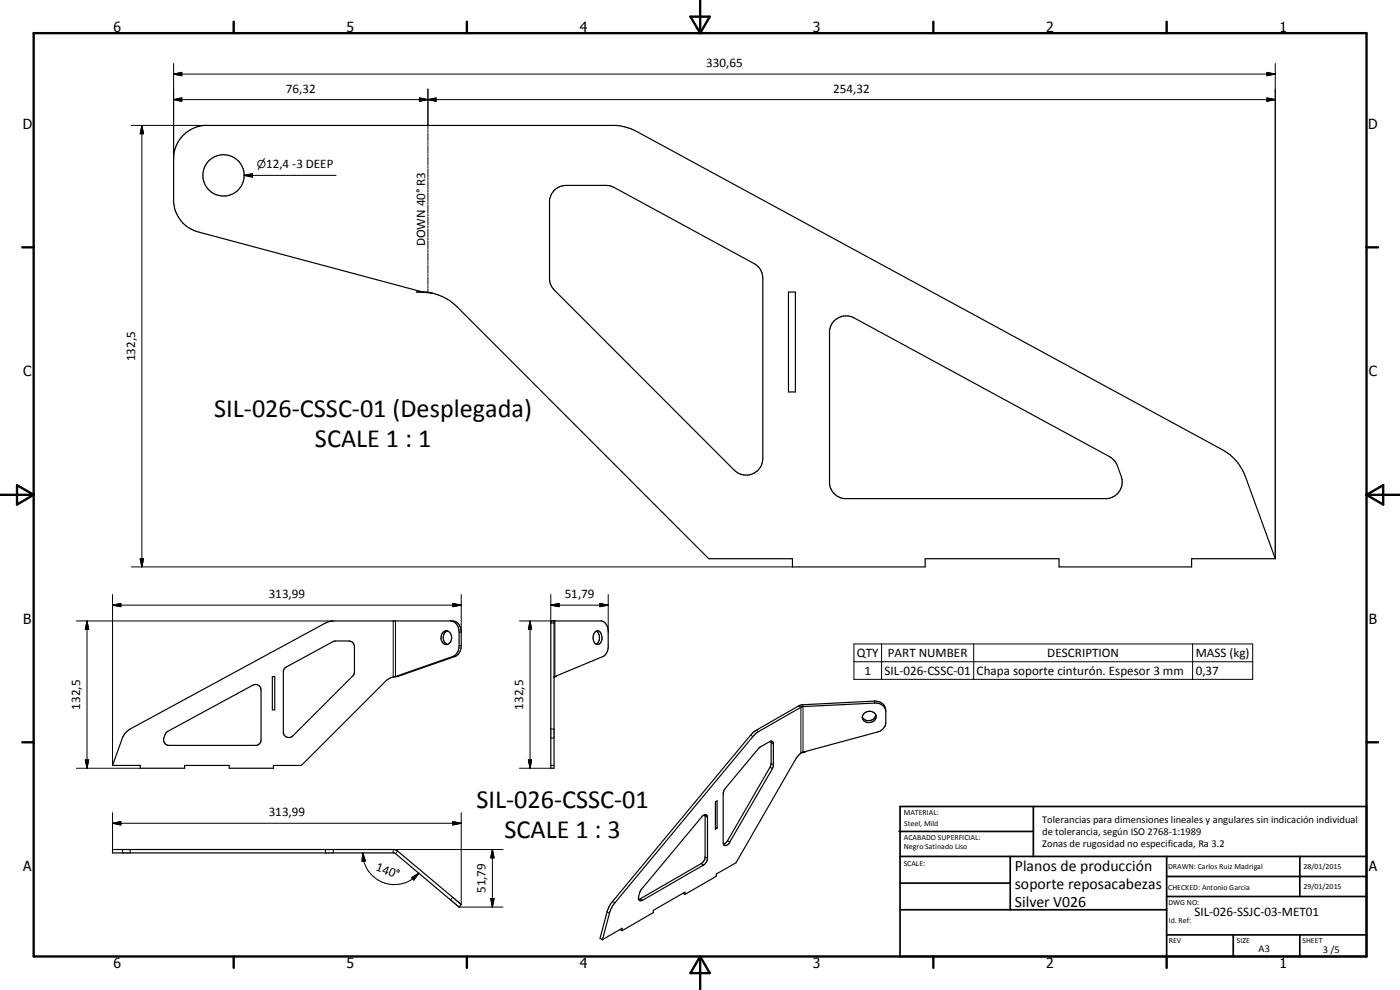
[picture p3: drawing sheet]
<svg xmlns="http://www.w3.org/2000/svg" width="420mm" height="297mm" viewBox="0 0 420 297" stroke-linecap="round" stroke-linejoin="round" font-family="sans-serif">
<g fill="none" stroke="#000" stroke-width=".35">
<path d="M166.6 56.9l1.3-.9 2-.4h12l1.9 .4 42.5 23.1a4.8 4.8 0 0 1 2.6 4.4v54a5 5 0 0 1-3.1 4.7 5 5 0 0 1-5.4-1.1l-54.6-54.8-.9-2.3v-23.9l.7-2zM125 87.6a12 12 0 0 1 4.9 .4M125.9 87.6l4 .4M126.9 87.6l-67.4-18a9.9 9.9 0 0 1-7.4-8.9v-13.8a10.1 10.1 0 0 1 9.2-9.3h123.6l3.6 .8 2.6 1.1 175.7 95.4a14.7 14.7 0 0 1 6.9 8.1l9 24.6h-25.1v2.5h-39.8v-2.5h-40.1v2.5h-39.9v-2.5h-25.1l-75.6-75.6a15 15 0 0 0-7.2-4M236.6 87.6h2.1v30h-2.1zM250.3 96.3a5 5 0 0 1 6-.9l76.7 41.6 1.6 1.3 .5 .9a15.8 15.8 0 0 1 1.7 5.3 5 5 0 0 1-4.5 5.1h-78.9a5.1 5.1 0 0 1-4.4-4.4v-46a4.9 4.9 0 0 1 1.3-2.9zM133 189.7a1.59 1.59 0 0 1 1.8-.1 1.59 1.59 0 0 1 .7 1.7 1.59 1.59 0 0 1-.7 1.8 1.59 1.59 0 0 1-1.9-.3 2.44 2.44 0 0 1 .1-3.1zM134.3 189.3a2.24 2.24 0 0 0-1.3 2 2.24 2.24 0 0 0 1.3 2M135.2 186.3a3 3 0 0 1 2.6 3.4v4.1a3.3 3.3 0 0 1-1.9 3.2l-17.2 6h.6l17.3-6a3.4 3.4 0 0 0 1.8-3.2v-4.1a3 3 0 0 0-2.5-3.4h-35.9l-1.9 .4-59 32-1.3 1-.9 1.3-3.1 8.7h8.3v.8h13.3v-.8h13.4v.8h13.3v-.8h8.4l25.5-25.6a4.4 4.4 0 0 1 2.7-1.1h.2M166.3 186.3v44.2h-1v-44.2h15.1a2.84 2.84 0 0 1 2.1 2.9v5a3 3 0 0 1-1.5 2.8l-14.5 6h.5M178.7 189.5a1.21 1.21 0 0 1 1.8 1 1.88 1.88 0 0 1-1.5 2.8 2.56 2.56 0 0 1-.3-3.8zM179 189.4a2.53 2.53 0 0 1 0 3.9"/>
<path d="M49.9 219.8l26-14.2a1.65 1.65 0 0 1 2.4 1.5v14.9a1.7 1.7 0 0 1-1.3 1.6h-26.6a1.72 1.72 0 0 1-1.2-2.2zM81.7 203h.8v10h-.8zM85.4 200.5l14.7-8.1 4.6-.1a1.65 1.65 0 0 1 1.7 1.7v7.6l-.3 1-18.4 18.4a1.73 1.73 0 0 1-2.7-1v-18.7zM166.7 203l-.4 .1M259.1 214.3a2.09 2.09 0 0 1 2.2-.9 2.09 2.09 0 0 1 1.6 1.8 2.05 2.05 0 0 1-2.2 1.7 2.05 2.05 0 0 1-1.8-2zM262.8 214.5a2.22 2.22 0 0 1-1.8 1.7 2.22 2.22 0 0 1-2.2-1.1M265.8 213.1v3.7a3.1 3.1 0 0 1-2.4 2.8l-22.4 6.1M265.8 213.1a3 3 0 0 0-3.3-2.2l-21.9 1.2-13.7 7.9-42.7 51.3-1.2 2.2-2.2 8.4M265.8 213.1a3.1 3.1 0 0 0-3.4-2.7l-22.2 1.2-14.3 8.3-42.7 51.4-.9 1.8-2.2 8.4 .7 .4M165.3 229.7h1M231.3 222.4l.5 .1 .3 .5v6.7l-.3 .9-12.8 22a1.35 1.35 0 0 1-1.8 .9l-.1-.2M231.3 222.4l.1 6.9-.2 .7-12.9 22.3-.5 .7-.7 .3"/>
<path d="M231.3 222.4l-3.6 2.1-10.4 12.6-.3 1 .1 15.2M241 225.7l-.6 .2-1.5 1.7-18 31.3-5.9 3.4v.6l-9.4 5.5M241.5 225.6h.1M241.6 225.6l-.6 .1M33.8 254.9h84.6l.9 .5 19.1 16-.6 .8-19.5-16.3h-84.5zM210.8 244.9a.83 .83 0 0 1 .9-.5 .83 .83 0 0 1 .6 .9v12.2l-.6 1.5-18.9 11.1-.7 .2-.5-.8 .7-2.4zM211.5 244.5l.1 12.8-.6 1.3-19.3 11.3M214.7 248.2l.5 .3M214.7 240.6l.5-.3v8.2l-.5 .3zM186.1 278.9l.6 .3M186.7 279.2v-.7l-5.9 3.4M205 268l.6 .4"/>
<path d="M205.6 268.4v-.7l-9.5 5.4v.7l-9.4 5.4"/>
<circle cx="67.1" cy="52.6" r="6.2"/>
</g>
<g fill="none" stroke="#000" stroke-width=".3">
<path d="M52.1 19v28.6M382.7 19v148.6M39.4 37.6h22.7M42.6 37.6l.5 2.5h-1zM42.6 37.6v132.5M52.1 29.9l2.5-.5v1zM52.1 22.2l2.5-.5v1zM52.1 29.9h330.6M52.1 22.2h330.6M125.9 29.4l2.5 .5-2.5 .5zM128.4 29.9l2.5-.5v1zM128.4 26.7v12.1"/>
<path d="M128.4 39.1v.6M380.2 29.4l2.5 .5-2.5 .5zM380.2 21.7l2.5 .5-2.5 .5zM73.3 52.6l2.5-.5v1zM73.3 52.6h27.6M128.4 40v2.4M128.4 42.7v.6M128.4 43.6v2.4M128.4 46.3v.6M128.4 47.2v2.4M128.4 49.9v.6M128.4 50.8v2.4"/>
<path d="M128.4 53.5v.6M128.4 54.4v2.4M128.4 57v.7M128.4 58v2.3M128.4 60.6v.6M128.4 61.5v2.4M128.4 64.2v.6M128.4 65.1v2.4M128.4 67.8v.6M128.4 68.7v2.4M128.4 71.4v.6M128.4 72.3v2.4"/>
<path d="M128.4 75v.6M128.4 75.9v2.3M128.4 78.5v.7M128.4 79.5v2.3M128.4 82.1v.6M128.4 83.1v2.3M128.4 85.7v.6M128.4 86.6v1.2M33.8 178.4v51.3M39.4 170.1h198.4M42.1 167.6h1l-.5 2.5zM138.4 178.4v11.3h-.6"/>
<path d="M165.3 178.4v8.5h1M182.5 178.4v11.3M22.9 186.3h77.1M26.1 186.3l.5 2.5h-1zM26.1 186.3v44.2M33.8 181.6l2.5-.5v.9zM33.8 181.6h104.6M118 186.3v16.8M118.7 186.3v16.7M135.9 197h.7M135.9 181.1l2.5 .5-2.5 .4zM137.8 193.8h.6"/>
<path d="M155.9 186.3h10.6v16.7M159.1 186.3l.4 2.5h-.9zM159.1 186.3v44.2M165.3 181.6l2.5-.5v.9zM165.3 181.6h17.2M180 181.1l2.5 .5-2.5 .4zM256.3 193.2h119.7v10.6h-119.7zM256.3 198.5h119.7M264.6 193.2v10.6M292.2 193.2v10.6M357.9 193.2v10.6M165.3 218.7h1"/>
<path d="M226.9 219.1l.8 .4M239.7 211.8l.7 .4v13.7M240.9 211.5l.1 14.2M262.4 210.4l.1 .5M22.9 230.5h19.2M25.6 228h1l-.5 2.5zM155.9 230.5h9.4M158.6 228h.9l-.4 2.5zM165.3 221.4h1M225.2 220.6l.8 .4M231.1 230.2l.7 .4M231.4 229l.7 .4"/>
<path d="M231.4 222.8l.7 .4M241 225.7h.1M33.8 247l2.5-.5v1zM33.8 243.8v11.1M33.8 247h104.6M36.7 254.9v1M39.1 254.9v1M100 254.9v1M108.9 255.9l.8 2.4-1 .1zM108.9 255.9a9.7 9.7 0 0 0 1.9 5.7 9.5 9.5 0 0 0 13.1 2.1l1.8-1.7M118 254.9v1M119.3 255.4l-.6 .7"/>
<path d="M135.9 246.5l2.5 .5-2.5 .5zM138.4 243.8v27.6M147.8 254.9l.5 2.5h-1zM147.8 254.9v17.3M150.9 254.9h-53.2v1M210.4 259.1l.7 .4M211.6 257.1l.7 .4M211.6 244.9l.7 .4M218.3 252.3l.7 .3M123.5 263.3l2.2-1.3-1.5 2.1zM135.9 269.2l-.7 .8M137.8 272.2h13.1"/>
<path d="M147.3 269.6h1l-.5 2.6zM182.2 273.6l.7 .4M183.8 270.5l.8 .3M192.1 269.7l.7 .4"/>
</g>
<circle cx="166.3" cy="203.1" r=".18" fill="#000"/>
<g fill="none" stroke="#000" stroke-width=".71">
<path d="M10.1 9.9h400v277.1h-400zM70.1 6.5v3.4M140.1 6.5v3.4M207.2 5h5.8l-2.9 4.9zM210.1 0v9.9M280.1 6.5v3.4M350.1 6.5v3.4M6.7 74.2h3.4M410.1 74.2h3.5M.1 148.5h10M5.1 145.6l5 2.9-5 2.9zM410.1 148.5h10"/>
<path d="M410.1 148.5l5-2.9v5.8zM6.7 222.7h3.4M410.1 222.7h3.5M70.1 287v3.4M140.1 287v3.4M210.1 287v10M210.1 287l2.9 5h-5.8zM280.1 287v3.4M350.1 287v3.4"/>
</g>
<g fill="none" stroke="#000" stroke-width=".51">
<path d="M269.8 249.5h40.3M270.1 242h140v45h-140zM270.1 257h140M303.2 257v16M310.1 242v15M350.1 257v30M390.1 257v12M270.1 265h33.1M270.1 273h80M350.1 269h60M350.1 263h60M350.1 280.5h60"/>
<path d="M370.1 280.5v6.5M390.1 280.5v6.5"/>
</g>
<g fill="#000">
<path d="M52.1 29.9l2.5-.5v1zM52.1 22.2l2.5-.5v1zM125.9 29.4l2.5 .5-2.5 .5zM128.4 29.9l2.5-.5v1zM380.2 29.4l2.5 .5-2.5 .5zM380.2 21.7l2.5 .5-2.5 .5zM42.6 37.6l.5 2.5h-1zM73.3 52.6l2.5-.5v1zM42.1 167.6h1l-.5 2.5zM26.1 186.3l.5 2.5h-1zM33.8 181.6l2.5-.5v.9zM135.9 181.1l2.5 .5-2.5 .4z"/>
<path d="M159.1 186.3l.4 2.5h-.9zM165.3 181.6l2.5-.5v.9zM180 181.1l2.5 .5-2.5 .4zM25.6 228h1l-.5 2.5zM158.6 228h.9l-.4 2.5zM33.8 247l2.5-.5v1zM108.9 255.9l.8 2.4-1 .1zM135.9 246.5l2.5 .5-2.5 .5zM147.8 254.9l.5 2.5h-1zM123.5 263.3l2.2-1.3-1.5 2.1zM147.3 269.6h1l-.5 2.6z"/>
</g>
<g font-size="7.9">
<text x="64.3" y="125.2">SIL-026-CSSC-01 (Desplegada)</text>
<text x="94.5" y="134.2">SCALE 1 : 1</text>
<text x="143" y="242.5">SIL-026-CSSC-01</text>
<text x="151.4" y="251.5">SCALE 1 : 3</text>
</g>
<g font-size="4.7">
<text x="304.6" y="261.2">Planos de producción</text>
<text x="304.6" y="266.6">soporte reposacabezas</text>
<text x="304.6" y="272">Silver V026</text>
</g>
<g font-size="4.2">
<text x="34" y="9.6">6</text>
<text x="104" y="9.6">5</text>
<text x="174" y="9.6">4</text>
<text x="244" y="9.6">3</text>
<text x="314" y="9.6">2</text>
<text x="384" y="9.6">1</text>
<text x="6.8" y="38.7">D</text>
<text x="410.6" y="38.7">D</text>
<text x="7" y="112.9">C</text>
<text x="410.8" y="112.9">C</text>
<text x="7" y="187.1">B</text>
<text x="410.8" y="187.1">B</text>
<text x="7" y="261.4">A</text>
<text x="410.8" y="261.4">A</text>
<text x="34" y="290.4">6</text>
<text x="104" y="290.4">5</text>
<text x="174" y="290.4">4</text>
<text x="244" y="290.4">3</text>
<text x="314" y="290.4">2</text>
<text x="384" y="290.4">1</text>
</g>
<g font-size="3.9">
<text x="211.9" y="20.2">330,65</text>
<text x="85.8" y="27.9">76,32</text>
<text x="250.1" y="27.9">254,32</text>
<text x="79.9" y="50.5">12,4 -3 DEEP</text>
<text x="127.6" y="73.9" transform="rotate(-90 127.6 73.9)">DOWN 40° R3</text>
<text x="40.5" y="108.4" transform="rotate(-90 40.5 108.4)">132,5</text>
<text x="80.6" y="179.5">313,99</text>
<text x="169.5" y="179.5">51,79</text>
<text x="257.2" y="197.1">QTY</text>
<text x="266.4" y="197.1">PART NUMBER</text>
<text x="314.3" y="197.1">DESCRIPTION</text>
<text x="358.8" y="197.3">MASS (kg)</text>
<text x="259.4" y="202.5">1</text>
<text x="265.5" y="202.5">SIL-026-CSSC-01</text>
<text x="293.1" y="202.6">Chapa soporte cinturón. Espesor 3 mm</text>
<text x="358.8" y="202.5">0,37</text>
<text x="24.1" y="212.9" transform="rotate(-90 24.1 212.9)">132,5</text>
<text x="157" y="212.9" transform="rotate(-90 157 212.9)">132,5</text>
<text x="80.6" y="244.9">313,99</text>
<text x="112.6" y="261.1" transform="rotate(20 112.6 261.1)">140°</text>
<text x="145.7" y="268" transform="rotate(-90 145.7 268)">51,79</text>
<text x="358.5" y="275">SIL-026-SSJC-03-MET01</text>
</g>
<text font-size="3.3" x="77" y="50.5">n</text>
<g font-size="3.1">
<text x="312.7" y="246.8">Tolerancias para dimensiones lineales y angulares sin indicación individual</text>
<text x="312.7" y="250.4">de tolerancia, según ISO 2768-1:1989</text>
<text x="312.7" y="254">Zonas de rugosidad no especificada, Ra 3.2</text>
<text x="377.7" y="285.6">A3</text>
<text x="397" y="285.9">3 /5</text>
</g>
<g font-size="2.4">
<text x="271.2" y="244.4">MATERIAL:</text>
<text x="271.3" y="252">ACABADO SUPERFICIAL:</text>
<text x="271.4" y="247.9">Steel, Mild</text>
<text x="271.3" y="254.6">Negro Satinado Liso</text>
<text x="271.2" y="259.7">SCALE:</text>
<text x="350.6" y="260.8">DRAWN: Carlos Ruiz Madrigal</text>
<text x="391.2" y="260.6">28/01/2015</text>
<text x="350.6" y="267">CHECKED: Antonio Garcia</text>
<text x="391.2" y="266.7">29/01/2015</text>
<text x="350.6" y="271.4">DWG NO:</text>
<text x="350.8" y="276.9">Id. Ref:</text>
<text x="350.8" y="282.8">REV</text>
<text x="371.2" y="282.9">SIZE</text>
<text x="390.9" y="282.9">SHEET</text>
</g>
</svg>
